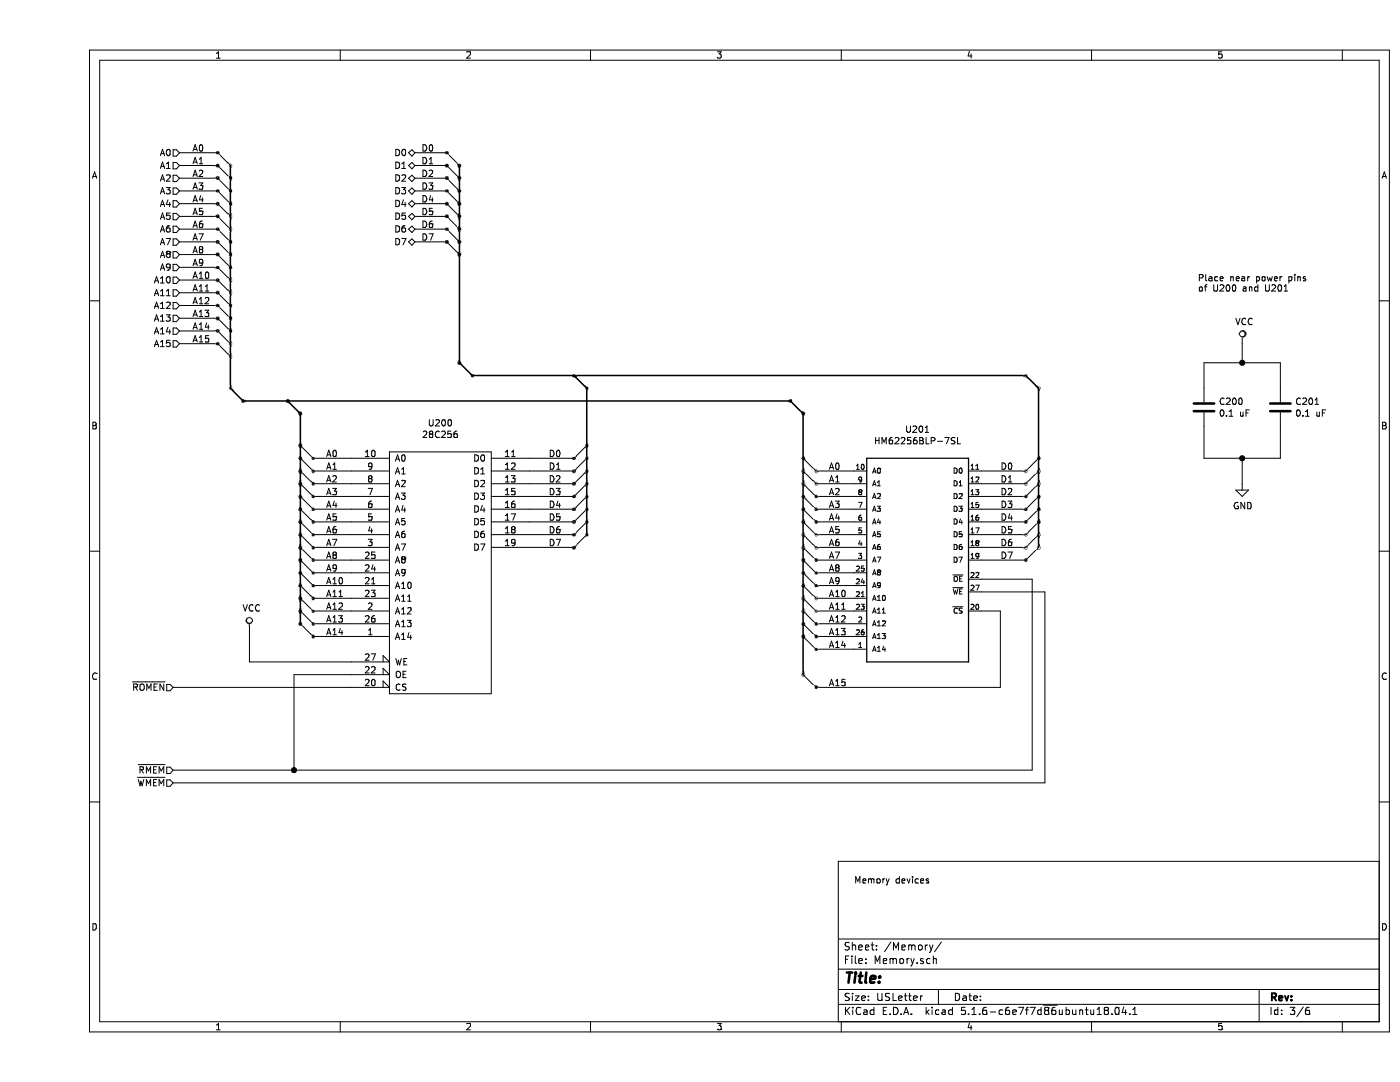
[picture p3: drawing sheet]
EESchema Schematic File Version 4
EELAYER 30 0
EELAYER END
$Descr USLetter 11000 8500
encoding utf-8
Sheet 3 6
Title ""
Date ""
Rev ""
Comp ""
Comment1 ""
Comment2 ""
Comment3 ""
Comment4 ""
$EndDescr
$Comp
L memory:28C256 U200
U 1 1
P 3150 4500
F 0 "U200" H 3150 5678 50  0000 C CNN
F 1 "28C256" H 3150 5587 50  0000 C CNN
F 2 "" H 3150 4500 50  0001 C CNN
F 3 "" H 3150 4500 50  0001 C CNN
	1    3150 4500
	1    0    0    -1  
$EndComp
$Comp
L memory:HM62256BLP-7SL U201
U 1 1
P 6900 4450
F 0 "U201" H 6900 5528 50  0000 C CNN
F 1 "HM62256BLP-7SL" H 6900 5437 50  0000 C CNN
F 2 "DIP28" H 6900 4450 50  0001 C CIN
F 3 "" H 6900 4450 50  0001 C CNN
	1    6900 4450
	1    0    0    -1  
$EndComp
Text HLabel 1100 1200 0    50   Input ~ 0
A0
Text HLabel 1100 1300 0    50   Input ~ 0
A1
Text HLabel 1100 1400 0    50   Input ~ 0
A2
Text HLabel 1100 1500 0    50   Input ~ 0
A3
Text HLabel 1100 1600 0    50   Input ~ 0
A4
Text HLabel 1100 1700 0    50   Input ~ 0
A5
Text HLabel 1100 1800 0    50   Input ~ 0
A6
Text HLabel 1100 1900 0    50   Input ~ 0
A7
Text HLabel 1100 2000 0    50   Input ~ 0
A8
Text HLabel 1100 2100 0    50   Input ~ 0
A9
Text HLabel 1100 2200 0    50   Input ~ 0
A10
Text HLabel 1100 2300 0    50   Input ~ 0
A11
Text HLabel 1100 2400 0    50   Input ~ 0
A12
Text HLabel 1100 2500 0    50   Input ~ 0
A13
Text HLabel 1100 2600 0    50   Input ~ 0
A14
Wire Wire Line
	1100 1200 1400 1200
Wire Wire Line
	1100 1300 1400 1300
Wire Wire Line
	1100 1400 1400 1400
Wire Wire Line
	1100 1500 1400 1500
Wire Wire Line
	1100 1600 1400 1600
Wire Wire Line
	1100 1700 1400 1700
Wire Wire Line
	1100 1800 1400 1800
Wire Wire Line
	1100 1900 1400 1900
Wire Wire Line
	1100 2000 1400 2000
Wire Wire Line
	1100 2100 1400 2100
Wire Wire Line
	1100 2200 1400 2200
Wire Wire Line
	1100 2300 1400 2300
Wire Wire Line
	1100 2400 1400 2400
Wire Wire Line
	1100 2500 1400 2500
Wire Wire Line
	1100 2600 1400 2600
Text Label 1200 1200 0    50   ~ 0
A0
Text Label 1200 1300 0    50   ~ 0
A1
Text Label 1200 1400 0    50   ~ 0
A2
Text Label 1200 1500 0    50   ~ 0
A3
Text Label 1200 1600 0    50   ~ 0
A4
Text Label 1200 1700 0    50   ~ 0
A5
Text Label 1200 1800 0    50   ~ 0
A6
Text Label 1200 1900 0    50   ~ 0
A7
Text Label 1200 2000 0    50   ~ 0
A8
Text Label 1200 2100 0    50   ~ 0
A9
Text Label 1200 2200 0    50   ~ 0
A10
Text Label 1200 2300 0    50   ~ 0
A11
Text Label 1200 2400 0    50   ~ 0
A12
Text Label 1200 2500 0    50   ~ 0
A13
Text Label 1200 2600 0    50   ~ 0
A14
Entry Wire Line
	1400 1200 1500 1300
Entry Wire Line
	1400 1300 1500 1400
Entry Wire Line
	1400 1400 1500 1500
Entry Wire Line
	1400 1500 1500 1600
Entry Wire Line
	1400 1600 1500 1700
Entry Wire Line
	1400 1700 1500 1800
Entry Wire Line
	1400 1800 1500 1900
Entry Wire Line
	1400 1900 1500 2000
Entry Wire Line
	1400 2000 1500 2100
Entry Wire Line
	1400 2100 1500 2200
Entry Wire Line
	1400 2200 1500 2300
Entry Wire Line
	1400 2300 1500 2400
Entry Wire Line
	1400 2400 1500 2500
Entry Wire Line
	1400 2500 1500 2600
Entry Wire Line
	1400 2600 1500 2700
Text HLabel 1050 6050 0    50   Input ~ 0
~RMEM~
Text HLabel 1050 6150 0    50   Input ~ 0
~WMEM~
Text HLabel 1050 5400 0    50   Input ~ 0
~ROMEN~
Text HLabel 2950 1200 0    50   BiDi ~ 0
D0
Text HLabel 2950 1300 0    50   BiDi ~ 0
D1
Text HLabel 2950 1400 0    50   BiDi ~ 0
D2
Text HLabel 2950 1500 0    50   BiDi ~ 0
D3
Text HLabel 2950 1600 0    50   BiDi ~ 0
D4
Text HLabel 2950 1700 0    50   BiDi ~ 0
D5
Text HLabel 2950 1800 0    50   BiDi ~ 0
D6
Text HLabel 2950 1900 0    50   BiDi ~ 0
D7
Wire Wire Line
	2950 1200 3200 1200
Wire Wire Line
	2950 1300 3200 1300
Wire Wire Line
	2950 1400 3200 1400
Wire Wire Line
	2950 1500 3200 1500
Wire Wire Line
	2950 1600 3200 1600
Wire Wire Line
	2950 1700 3200 1700
Wire Wire Line
	2950 1800 3200 1800
Wire Wire Line
	2950 1900 3200 1900
Text Label 3000 1200 0    50   ~ 0
D0
Text Label 3000 1300 0    50   ~ 0
D1
Text Label 3000 1400 0    50   ~ 0
D2
Text Label 3000 1500 0    50   ~ 0
D3
Text Label 3000 1600 0    50   ~ 0
D4
Text Label 3000 1700 0    50   ~ 0
D5
Text Label 3000 1800 0    50   ~ 0
D6
Text Label 3000 1900 0    50   ~ 0
D7
Entry Wire Line
	3200 1200 3300 1300
Entry Wire Line
	3200 1300 3300 1400
Entry Wire Line
	3200 1400 3300 1500
Entry Wire Line
	3200 1500 3300 1600
Entry Wire Line
	3200 1600 3300 1700
Entry Wire Line
	3200 1700 3300 1800
Entry Wire Line
	3200 1800 3300 1900
Entry Wire Line
	3200 1900 3300 2000
Wire Wire Line
	2450 3600 2150 3600
Wire Wire Line
	2450 3700 2150 3700
Wire Wire Line
	2450 3800 2150 3800
Wire Wire Line
	2450 3900 2150 3900
Wire Wire Line
	2450 4000 2150 4000
Wire Wire Line
	2450 4100 2150 4100
Wire Wire Line
	2450 4200 2150 4200
Wire Wire Line
	2450 4300 2150 4300
Wire Wire Line
	2450 4400 2150 4400
Wire Wire Line
	2450 4500 2150 4500
Wire Wire Line
	2450 4600 2150 4600
Wire Wire Line
	2450 4700 2150 4700
Wire Wire Line
	2450 4800 2150 4800
Wire Wire Line
	2450 4900 2150 4900
Wire Wire Line
	2450 5000 2150 5000
Text Label 2250 3600 0    50   ~ 0
A0
Text Label 2250 3700 0    50   ~ 0
A1
Text Label 2250 3800 0    50   ~ 0
A2
Text Label 2250 3900 0    50   ~ 0
A3
Text Label 2250 4000 0    50   ~ 0
A4
Text Label 2250 4100 0    50   ~ 0
A5
Text Label 2250 4200 0    50   ~ 0
A6
Text Label 2250 4300 0    50   ~ 0
A7
Text Label 2250 4400 0    50   ~ 0
A8
Text Label 2250 4500 0    50   ~ 0
A9
Text Label 2250 4600 0    50   ~ 0
A10
Text Label 2250 4700 0    50   ~ 0
A11
Text Label 2250 4800 0    50   ~ 0
A12
Text Label 2250 4900 0    50   ~ 0
A13
Text Label 2250 5000 0    50   ~ 0
A14
Wire Wire Line
	1050 5400 2450 5400
Wire Wire Line
	2450 5300 2000 5300
Wire Wire Line
	2000 5300 2000 6050
Wire Wire Line
	2000 6050 1050 6050
Wire Wire Line
	7400 4550 7800 4550
Wire Wire Line
	7800 4550 7800 6050
Wire Wire Line
	7800 6050 2000 6050
Connection ~ 2000 6050
Wire Wire Line
	7400 4650 7900 4650
Wire Wire Line
	7900 4650 7900 6150
Wire Wire Line
	7900 6150 1050 6150
Wire Wire Line
	7550 5400 7550 4800
Wire Wire Line
	7550 4800 7400 4800
Entry Wire Line
	2050 3500 2150 3600
Entry Wire Line
	2050 3600 2150 3700
Entry Wire Line
	2050 3700 2150 3800
Entry Wire Line
	2050 3800 2150 3900
Entry Wire Line
	2050 3900 2150 4000
Entry Wire Line
	2050 4000 2150 4100
Entry Wire Line
	2050 4100 2150 4200
Entry Wire Line
	2050 4200 2150 4300
Entry Wire Line
	2050 4300 2150 4400
Entry Wire Line
	2050 4400 2150 4500
Entry Wire Line
	2050 4500 2150 4600
Entry Wire Line
	2050 4600 2150 4700
Entry Wire Line
	2050 4700 2150 4800
Entry Wire Line
	2050 4800 2150 4900
Entry Wire Line
	2050 4900 2150 5000
Entry Bus Bus
	1950 3150 2050 3250
Entry Bus Bus
	1500 3050 1600 3150
Wire Wire Line
	6400 3700 6100 3700
Wire Wire Line
	6400 3800 6100 3800
Wire Wire Line
	6400 3900 6100 3900
Wire Wire Line
	6400 4000 6100 4000
Wire Wire Line
	6400 4100 6100 4100
Wire Wire Line
	6400 4200 6100 4200
Wire Wire Line
	6400 4300 6100 4300
Wire Wire Line
	6400 4400 6100 4400
Wire Wire Line
	6400 4500 6100 4500
Wire Wire Line
	6400 4600 6100 4600
Wire Wire Line
	6400 4700 6100 4700
Wire Wire Line
	6400 4800 6100 4800
Wire Wire Line
	6400 4900 6100 4900
Wire Wire Line
	6400 5000 6100 5000
Wire Wire Line
	6400 5100 6100 5100
Text Label 6200 3700 0    50   ~ 0
A0
Text Label 6200 3800 0    50   ~ 0
A1
Text Label 6200 3900 0    50   ~ 0
A2
Text Label 6200 4000 0    50   ~ 0
A3
Text Label 6200 4100 0    50   ~ 0
A4
Text Label 6200 4200 0    50   ~ 0
A5
Text Label 6200 4300 0    50   ~ 0
A6
Text Label 6200 4400 0    50   ~ 0
A7
Text Label 6200 4500 0    50   ~ 0
A8
Text Label 6200 4600 0    50   ~ 0
A9
Text Label 6200 4700 0    50   ~ 0
A10
Text Label 6200 4800 0    50   ~ 0
A11
Text Label 6200 4900 0    50   ~ 0
A12
Text Label 6200 5000 0    50   ~ 0
A13
Text Label 6200 5100 0    50   ~ 0
A14
Entry Wire Line
	6000 3600 6100 3700
Entry Wire Line
	6000 3700 6100 3800
Entry Wire Line
	6000 3800 6100 3900
Entry Wire Line
	6000 3900 6100 4000
Entry Wire Line
	6000 4000 6100 4100
Entry Wire Line
	6000 4100 6100 4200
Entry Wire Line
	6000 4200 6100 4300
Entry Wire Line
	6000 4300 6100 4400
Entry Wire Line
	6000 4400 6100 4500
Entry Wire Line
	6000 4500 6100 4600
Entry Wire Line
	6000 4600 6100 4700
Entry Wire Line
	6000 4700 6100 4800
Entry Wire Line
	6000 4800 6100 4900
Entry Wire Line
	6000 4900 6100 5000
Entry Wire Line
	6000 5000 6100 5100
Entry Bus Bus
	5900 3150 6000 3250
Entry Bus Bus
	3300 2850 3400 2950
Entry Bus Bus
	7750 2950 7850 3050
Wire Wire Line
	3850 3600 4200 3600
Wire Wire Line
	3850 3700 4200 3700
Wire Wire Line
	3850 3800 4200 3800
Wire Wire Line
	3850 3900 4200 3900
Wire Wire Line
	3850 4000 4200 4000
Wire Wire Line
	3850 4100 4200 4100
Wire Wire Line
	3850 4200 4200 4200
Wire Wire Line
	3850 4300 4200 4300
Text Label 4000 3600 0    50   ~ 0
D0
Text Label 4000 3700 0    50   ~ 0
D1
Text Label 4000 3800 0    50   ~ 0
D2
Text Label 4000 3900 0    50   ~ 0
D3
Text Label 4000 4000 0    50   ~ 0
D4
Text Label 4000 4100 0    50   ~ 0
D5
Text Label 4000 4200 0    50   ~ 0
D6
Text Label 4000 4300 0    50   ~ 0
D7
Entry Wire Line
	4200 3600 4300 3500
Entry Wire Line
	4200 3700 4300 3600
Entry Wire Line
	4200 3800 4300 3700
Entry Wire Line
	4200 3900 4300 3800
Entry Wire Line
	4200 4000 4300 3900
Entry Wire Line
	4200 4100 4300 4000
Entry Wire Line
	4200 4200 4300 4100
Entry Wire Line
	4200 4300 4300 4200
Entry Bus Bus
	4200 2950 4300 3050
Wire Wire Line
	7400 3700 7750 3700
Wire Wire Line
	7400 3800 7750 3800
Wire Wire Line
	7400 3900 7750 3900
Wire Wire Line
	7400 4000 7750 4000
Wire Wire Line
	7400 4100 7750 4100
Wire Wire Line
	7400 4200 7750 4200
Wire Wire Line
	7400 4300 7750 4300
Wire Wire Line
	7400 4400 7750 4400
Text Label 7550 3700 0    50   ~ 0
D0
Text Label 7550 3800 0    50   ~ 0
D1
Text Label 7550 3900 0    50   ~ 0
D2
Text Label 7550 4000 0    50   ~ 0
D3
Text Label 7550 4100 0    50   ~ 0
D4
Text Label 7550 4200 0    50   ~ 0
D5
Text Label 7550 4300 0    50   ~ 0
D6
Text Label 7550 4400 0    50   ~ 0
D7
Entry Wire Line
	7750 3700 7850 3600
Entry Wire Line
	7750 3800 7850 3700
Entry Wire Line
	7750 3900 7850 3800
Entry Wire Line
	7750 4000 7850 3900
Entry Wire Line
	7750 4100 7850 4000
Entry Wire Line
	7750 4200 7850 4100
Entry Wire Line
	7750 4300 7850 4200
Entry Wire Line
	7750 4400 7850 4300
Wire Wire Line
	2450 5200 1650 5200
Wire Wire Line
	1650 5200 1650 4950
$Comp
L power:VCC #PWR0200
U 1 1
P 1650 4950
F 0 "#PWR0200" H 1650 4800 50  0001 C CNN
F 1 "VCC" H 1667 5123 50  0000 C CNN
F 2 "" H 1650 4950 50  0001 C CNN
F 3 "" H 1650 4950 50  0001 C CNN
	1    1650 4950
	1    0    0    -1  
$EndComp
$Comp
L device:C C200
U 1 1
P 9150 3200
F 0 "C200" H 9265 3246 50  0000 L CNN
F 1 "0.1 uF" H 9265 3155 50  0000 L CNN
F 2 "" H 9188 3050 50  0001 C CNN
F 3 "" H 9150 3200 50  0001 C CNN
	1    9150 3200
	1    0    0    -1  
$EndComp
$Comp
L device:C C201
U 1 1
P 9750 3200
F 0 "C201" H 9865 3246 50  0000 L CNN
F 1 "0.1 uF" H 9865 3155 50  0000 L CNN
F 2 "" H 9788 3050 50  0001 C CNN
F 3 "" H 9750 3200 50  0001 C CNN
	1    9750 3200
	1    0    0    -1  
$EndComp
Wire Wire Line
	9150 3050 9150 2850
Wire Wire Line
	9750 3050 9750 2850
Wire Wire Line
	9150 3350 9150 3600
Wire Wire Line
	9750 3350 9750 3600
Wire Wire Line
	9150 2850 9450 2850
Wire Wire Line
	9150 3600 9450 3600
Wire Wire Line
	9450 2850 9450 2700
Connection ~ 9450 2850
Wire Wire Line
	9450 2850 9750 2850
Wire Wire Line
	9450 3600 9450 3800
Connection ~ 9450 3600
Wire Wire Line
	9450 3600 9750 3600
$Comp
L power:VCC #PWR0201
U 1 1
P 9450 2700
F 0 "#PWR0201" H 9450 2550 50  0001 C CNN
F 1 "VCC" H 9467 2873 50  0000 C CNN
F 2 "" H 9450 2700 50  0001 C CNN
F 3 "" H 9450 2700 50  0001 C CNN
	1    9450 2700
	1    0    0    -1  
$EndComp
$Comp
L power:GND #PWR0202
U 1 1
P 9450 3800
F 0 "#PWR0202" H 9450 3550 50  0001 C CNN
F 1 "GND" H 9455 3627 50  0000 C CNN
F 2 "" H 9450 3800 50  0001 C CNN
F 3 "" H 9450 3800 50  0001 C CNN
	1    9450 3800
	1    0    0    -1  
$EndComp
Text Notes 9100 2300 0    50   ~ 0
Place near power pins\nof U200 and U201
Text Notes 6400 6950 0    50   ~ 0
Memory devices
Wire Wire Line
	1100 2700 1400 2700
Text Label 1200 2700 0    50   ~ 0
A15
Text HLabel 1100 2700 0    50   Input ~ 0
A15
Entry Wire Line
	1400 2700 1500 2800
Wire Wire Line
	7550 5400 6100 5400
Entry Wire Line
	6000 5300 6100 5400
Text Label 6200 5400 0    50   ~ 0
A15
Wire Bus Line
	3400 2950 7750 2950
Wire Bus Line
	1600 3150 5900 3150
Wire Bus Line
	7850 3050 7850 4300
Wire Bus Line
	4300 3050 4300 4200
Wire Bus Line
	3300 1300 3300 2850
Wire Bus Line
	2050 3250 2050 4900
Wire Bus Line
	6000 3250 6000 5300
Wire Bus Line
	1500 1300 1500 3050
$EndSCHEMATC
